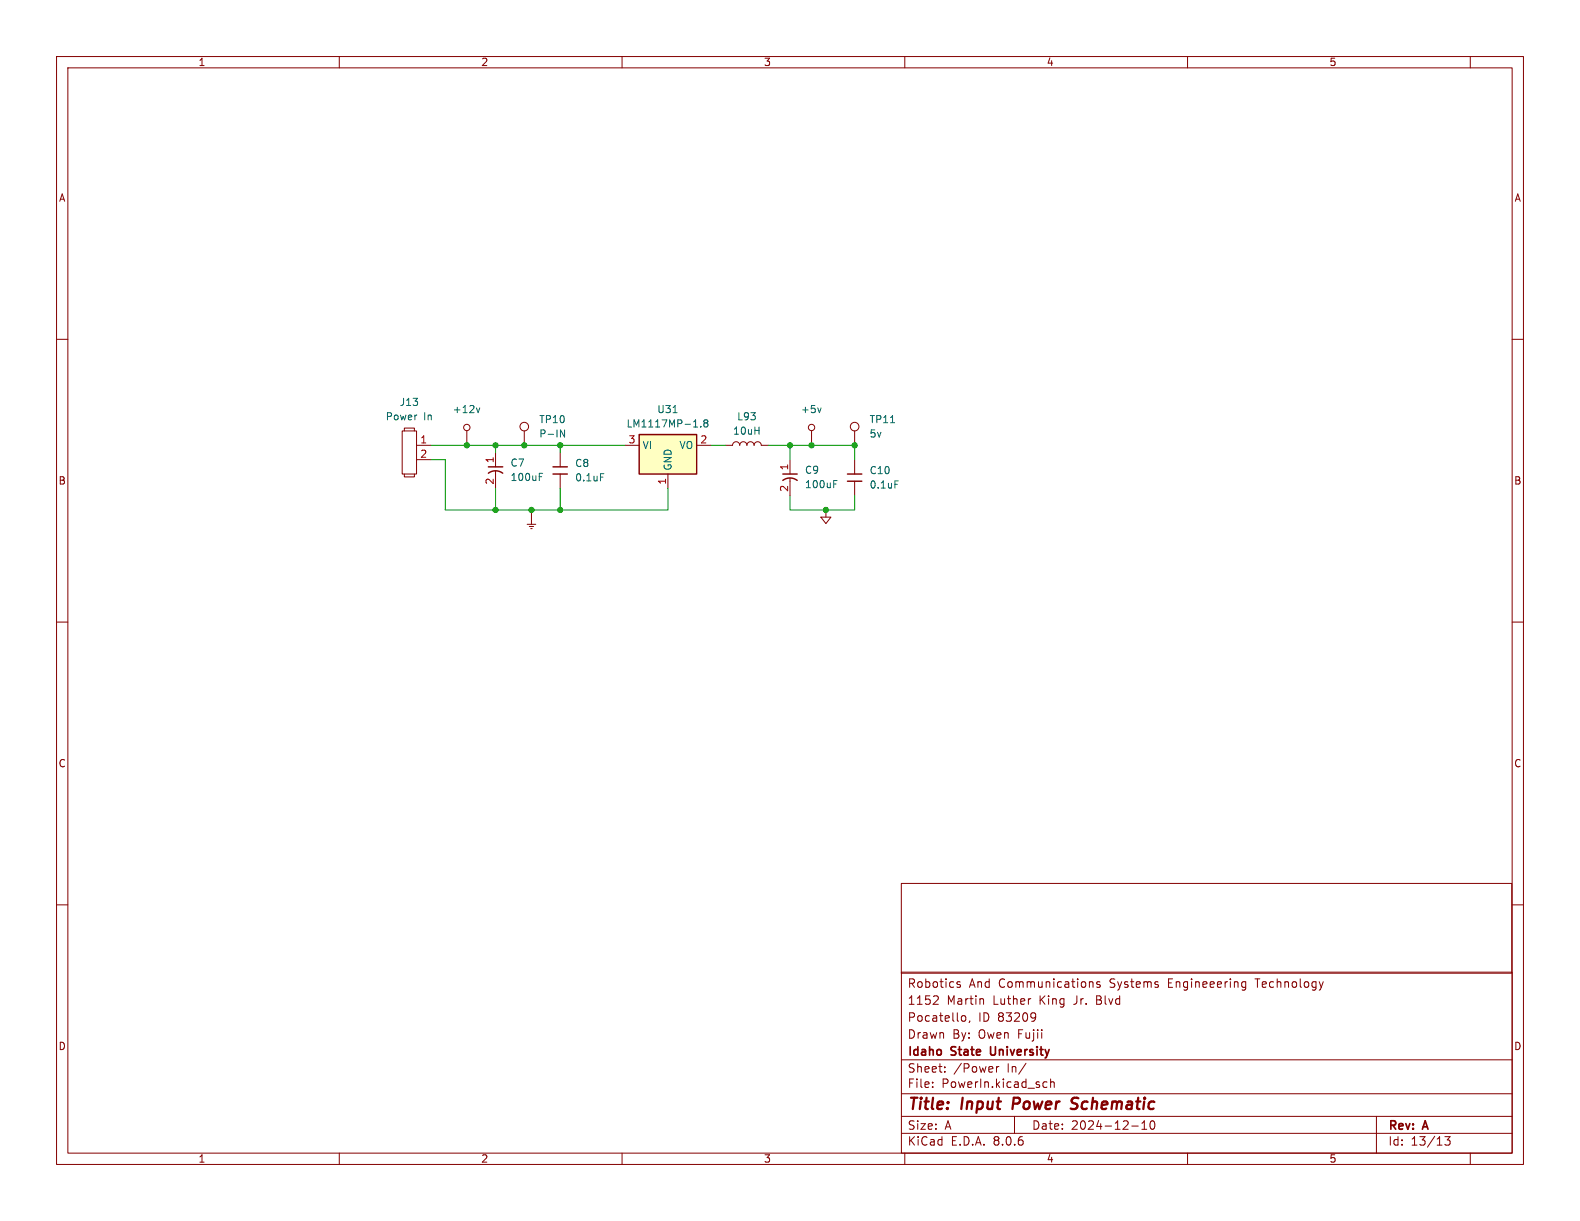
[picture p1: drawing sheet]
<svg xmlns="http://www.w3.org/2000/svg" width="279mm" height="216mm" viewBox="0 0 279 216" stroke-linecap="round" stroke-linejoin="round" font-family="sans-serif">
<g fill="none" stroke="#840000" stroke-width=".18">
<path d="M10 10h259.4v195.9h-259.4zM12 12h255.4v191.9h-255.4zM60 10v2M110 10v2M160 10v2M210 10v2M260 10v2M10 60h2M267.4 60h2M71.1 76.2h2.6v7.6h-2.6zM71.5 76.2v-.5h1.8v.5M73.7 78.7h2.5"/>
<path d="M82.5 76.2v2.5M92.7 76.2v2.5M128.3 78.7h1.2a.64 .64 0 0 1 .7-.6 .64 .64 0 0 1 .6 .6 .64 .64 0 0 1 .6-.6 .64 .64 0 0 1 .7 .6 .64 .64 0 0 1 .6-.6 .64 .64 0 0 1 .6 .6 .64 .64 0 0 1 .7-.6 .64 .64 0 0 1 .6 .6h1.3M143.5 76.2v2.5M151.1 76.2v2.5M71.5 83.8v.5h1.8v-.5M73.7 81.3h2.5M87.6 80v2.6M87.6 83.3v3.1M93.2 92.7h1.5M93.6 93.1h.8M93.9 93.5h.2"/>
<path d="M94 90.2v2.5M99.1 80v2.6M99.1 83.8v2.6M139.7 81.3v2.5M139.7 84.6v3M145.2 91.4h1.7l-.9 1.2zM146 90.2v1.2M151.1 81.3v2.5M151.1 85.1v2.5M10 110h2M267.4 110h2M10 160h2"/>
<path d="M159.4 156.2h107.9v15.9h-107.9zM267.4 160h2M159.4 171.9h108v32h-108zM165.6 176.1l.3 .3v.3l-.9 .9h.9M169.8 173.7l-.4-.1-.2 .2 .1 .2 .5 .2v.3h-.6M170.1 179.7l.4-.1 .3 .3v.4l-.2 .2-.3 .1-.2-.2M173.7 176.6l.2 .2v.8M182.9 179.1l.2 .1a1.27 1.27 0 0 1-.2 1.2M183.1 179.7l-.2 .3M192.7 173.7h.5l.1 .9M194.5 173.7l-.4-.1-.2 .2 .1 .2 .5 .2v.3h-.6M219.7 174.5h.6"/>
<path d="M219.7 173.7h.6M220.3 173.6v1.2l-.3 .3-.4-.1M234 173.6l-.4 1M159.4 197.4h108M159.4 193.4h108M159.4 187.4h108M164.9 192.1v.2M164.9 191.4v.1M167.1 189.4v.2M167.1 188.7v.1M171.5 180.5l-.1 .3M176.2 188.6v1"/>
<path d="M176.6 188.6l-.2 .1-.2 .2M179.4 197.4v3M181.4 188l-1.3 1.9M184.6 192.2h.5M184.6 191.4h.5M185.8 191.4l.2-.1 .4 .1v.9M185.8 190.8v1.5M200.1 199.1h1.2M201.9 199.7h.9M201.9 198.6l.5-.4v1.5M203.6 198.3l.1-.1a.81 .81 0 0 1 .6 .6 .81 .81 0 0 1-.3 .8l-.1 .1a.81 .81 0 0 1-.6-.6 .81 .81 0 0 1 .3-.8zM243.4 197.4v6.5"/>
<path d="M60 203.9v2M110 203.9v2M159.4 200.4h108M160 203.9v2M210 203.9v2M255.5 201h.9l-.5 .6 .5 .1v.6l-.3 .2h-.4l-.2-.2M260 203.9v2"/>
<circle cx="82.5" cy="75.6" r=".56"/>
<circle cx="92.7" cy="75.4" r=".76"/>
<circle cx="143.5" cy="75.6" r=".56"/>
<circle cx="151.1" cy="75.4" r=".76"/>
</g>
<path d="M179.3 194.1l-.3 2M190.4 195.9a.85 .85 0 0 1-1.1 .1M190.4 194.1l-.7 .1a.46 .46 0 0 0-.2 .5 .46 .46 0 0 0 .3 .4l.6 .1" fill="none" stroke="#840000" stroke-width=".4"/>
<path d="M175.2 185.1v1.3" fill="none" stroke="#840000" stroke-width=".3"/>
<path d="M84.2 72.1l.3 .9 .3-.9M99.1 76l.7 1.3v-1.3M145.2 72.1l-.3 .9M157.5 74.7h.7M95.4 84.3h.4M95.4 83.7h.6M106.2 83.8h.6M147.4 85.6h.5M147.4 85h.6M158.3 85h.6" fill="none" stroke="#006464" stroke-width=".18"/>
<path d="M86.4 83.7l.6-.4 .7-.1 .7 .2 .5 .3M86.4 82.6h2.5M97.8 83.8h2.5M97.8 82.6h2.5M138.4 84.9l.7-.3 .7-.1 .7 .2 .5 .2M138.4 83.8h2.6M149.9 83.8h2.5M149.9 85.1h2.5" fill="none" stroke="#840000" stroke-width=".25"/>
<path d="M113 76.8h10.2v7h-10.2z" fill="#ffffc2"/>
<path d="M113 76.8h10.2v7h-10.2z" fill="none" stroke="#840000" stroke-width=".25"/>
<path d="M110.5 78.7h2.5M123.2 78.7h2.5M118.1 83.8v2.6" fill="none" stroke="#840000" stroke-width=".18"/>
<path d="M119 73h.7M122.6 75.5h.8M123.9 75.4v.1M124.7 74.8l-.2 .2v.4l.2 .1 .4-.1 .1-.1v-.3l-.3-.2M124.7 74.8l-.2-.3 .2-.3h.2l.3 .3-.3 .3M124.7 74.8h.2" fill="none" stroke="#006464" stroke-width=".18"/>
<path d="M76.2 78.7h34.3M87.6 78.7v1.3M99.1 78.7v1.3M125.7 78.7h2.6M135.9 78.7h15.2v2.6M139.7 78.7v2.6M76.2 81.3h2.5v8.9h39.4v-3.8M87.6 86.4v3.8M99.1 86.4v3.8M139.7 87.6v2.6h11.4v-2.6" fill="none" stroke="#009600" stroke-width=".18"/>
<g fill="#009600" stroke="#009600" stroke-width=".18">
<circle cx="99.1" cy="90.2" r=".46"/>
<circle cx="99.1" cy="78.7" r=".46"/>
<circle cx="94" cy="90.2" r=".46"/>
<circle cx="87.6" cy="90.2" r=".46"/>
<circle cx="82.5" cy="78.7" r=".46"/>
<circle cx="87.6" cy="78.7" r=".46"/>
<circle cx="92.7" cy="78.7" r=".46"/>
<circle cx="143.5" cy="78.7" r=".46"/>
<circle cx="151.1" cy="78.7" r=".46"/>
<circle cx="139.7" cy="78.7" r=".46"/>
<circle cx="146" cy="90.2" r=".46"/>
</g>
<g font-size="2.8" fill="#840000">
<text x="160.4" y="196.8">Title:</text>
<text x="170.1" y="196.8">Input</text>
<text x="179.9" y="196.8">Power</text>
<text x="191.1" y="196.8">Schematic</text>
</g>
<g font-size="2.1" fill="#840000">
<text x="160.4" y="177.9">1152</text>
<text x="160.4" y="174.9">Robotics</text>
<text x="167.4" y="177.9">Martin</text>
<text x="171.3" y="174.9">And</text>
<text x="175.6" y="177.9">Luther</text>
<text x="176.6" y="174.9">Communications</text>
<text x="183.9" y="177.9">King</text>
<text x="190.2" y="177.9">Jr.</text>
<text x="194.3" y="177.9">Blvd</text>
<text x="196.4" y="174.9">Systems</text>
<text x="206.8" y="174.9">Engineeering</text>
<text x="222.5" y="174.9">Technology</text>
<text x="160.4" y="183.9">Drawn</text>
<text x="160.4" y="180.9">Pocatello,</text>
<text x="168.4" y="183.9">By:</text>
<text x="173" y="180.9">ID 83209</text>
<text x="173.1" y="183.9">Owen</text>
<text x="180.2" y="183.9">Fujii</text>
<text x="160.4" y="189.9">Sheet:</text>
<text x="160.4" y="187.1">Idaho</text>
<text x="168.3" y="187.1">State</text>
<text x="168.6" y="189.9">/Power</text>
<text x="175.8" y="187.1">University</text>
<text x="178.1" y="189.9">In/</text>
<text x="160.4" y="192.6">File:</text>
<text x="166.5" y="192.6">PowerIn.kicad_sch</text>
<text x="160.4" y="202.8">KiCad</text>
<text x="160.4" y="200">Size:</text>
<text x="167.1" y="200">A</text>
<text x="168.1" y="202.8">E.D.A.</text>
<text x="175.7" y="202.8">8.0.6</text>
<text x="182.4" y="200">Date:</text>
<text x="189.4" y="200">2024-12-10</text>
<text x="245.4" y="200.2">Rev:</text>
<text x="245.4" y="202.8">Id:</text>
<text x="249.5" y="202.8">13/13</text>
<text x="251.8" y="200.2">A</text>
</g>
<g font-size="1.8" fill="#840000">
<text x="35" y="11.9">1</text>
<text x="85" y="11.9">2</text>
<text x="135" y="11.9">3</text>
<text x="185" y="11.9">4</text>
<text x="235" y="11.9">5</text>
<text x="10.3" y="35.9">A</text>
<text x="267.7" y="35.9">A</text>
<text x="10.3" y="85.9">B</text>
<text x="267.7" y="85.9">B</text>
<text x="10.3" y="135.9">C</text>
<text x="267.7" y="135.9">C</text>
<text x="10.3" y="185.9">D</text>
<text x="267.7" y="185.9">D</text>
<text x="35" y="205.8">1</text>
<text x="85" y="205.8">2</text>
<text x="135" y="205.8">3</text>
<text x="185" y="205.8">4</text>
<text x="235" y="205.8">5</text>
</g>
<g font-size="1.8" fill="#006464">
<text x="70.6" y="72">J13</text>
<text x="68.1" y="74.5">Power</text>
<text x="74.9" y="74.5">In</text>
<text x="80" y="73.3">+12v</text>
<text x="95.3" y="77.6">P-IN</text>
<text x="95.3" y="75">TP10</text>
<text x="110.7" y="75.8">LM1117MP-1.8</text>
<text x="116.1" y="73.3">U31</text>
<text x="129.5" y="77.1">10uH</text>
<text x="130.3" y="74.5">L93</text>
<text x="141.5" y="73.3">+5v</text>
<text x="153.7" y="77.6">5v</text>
<text x="153.7" y="75">TP11</text>
<text x="90.2" y="82.7">C7</text>
<text x="101.6" y="82.8">C8</text>
<text x="113.5" y="79.6">VI</text>
<text x="119" y="83.3" transform="rotate(-90 119 83.3)">GND</text>
<text x="120.1" y="79.6">VO</text>
<text x="142.2" y="84">C9</text>
<text x="90.2" y="85.3">100uF</text>
<text x="101.6" y="85.3">0.1uF</text>
<text x="142.2" y="86.5">100uF</text>
<text x="153.7" y="84">C10</text>
<text x="153.7" y="86.6">0.1uF</text>
</g>
<g font-size="1.8" fill="#a90000">
<text x="74.2" y="78.5">1</text>
<text x="74.2" y="81">2</text>
<text x="87.4" y="82" transform="rotate(-90 87.4 82)">1</text>
<text x="111.1" y="78.5">3</text>
<text x="123.8" y="78.5">2</text>
<text x="139.4" y="83.3" transform="rotate(-90 139.4 83.3)">1</text>
<text x="87.4" y="85.8" transform="rotate(-90 87.4 85.8)">2</text>
<text x="117.9" y="85.8" transform="rotate(-90 117.9 85.8)">1</text>
<text x="139.4" y="87.1" transform="rotate(-90 139.4 87.1)">2</text>
</g>
</svg>
